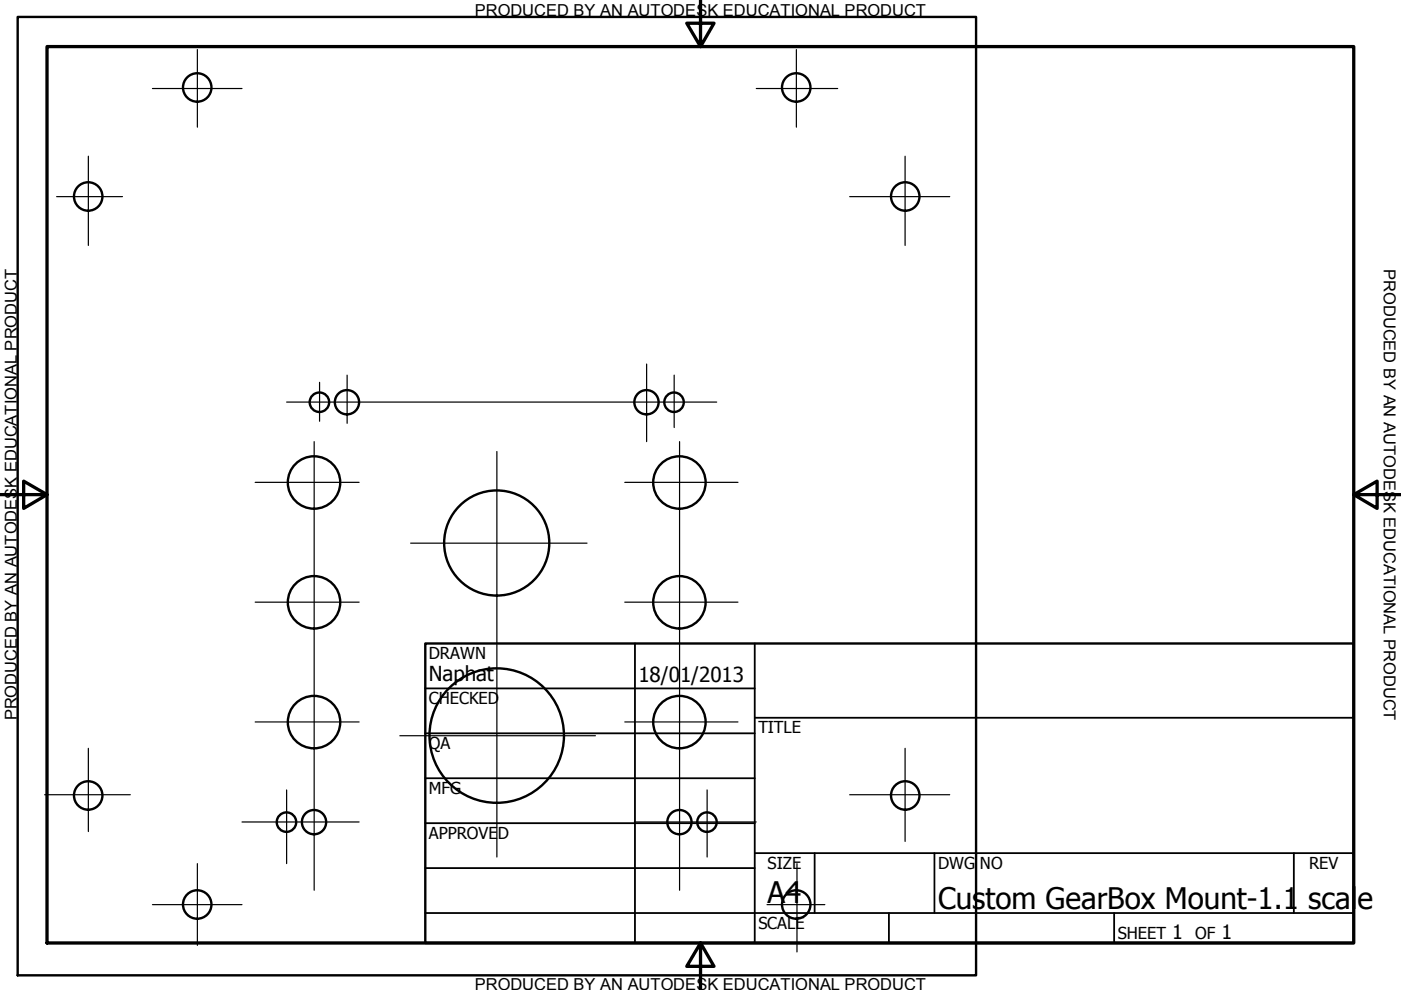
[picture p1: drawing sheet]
<svg xmlns="http://www.w3.org/2000/svg" width="297mm" height="210mm" viewBox="0 0 297 210" stroke-linecap="round" stroke-linejoin="round" font-family="sans-serif">
<!-- layer: Visible (ANSI) -->
<g fill="none" stroke="#000" stroke-width=".51">
<path d="M3.7 3.6h203.2v203.2h-203.2z"/>
<circle cx="41.8" cy="18.5" r="3"/>
<circle cx="168.8" cy="18.5" r="3"/>
<circle cx="18.7" cy="41.7" r="3"/>
<circle cx="191.9" cy="41.7" r="3"/>
<circle cx="67.7" cy="85.3" r="2.06"/>
<circle cx="73.6" cy="85.3" r="2.57"/>
<circle cx="137.1" cy="85.3" r="2.57"/>
<circle cx="142.9" cy="85.3" r="2.06"/>
<circle cx="66.6" cy="102.3" r="5.6"/>
<circle cx="105.3" cy="115.1" r="11.1"/>
<circle cx="144.1" cy="102.3" r="5.6"/>
<circle cx="66.6" cy="127.7" r="5.6"/>
<circle cx="144.1" cy="127.7" r="5.6"/>
<circle cx="66.6" cy="153.1" r="5.6"/>
<circle cx="105.3" cy="156" r="14.3"/>
<circle cx="144.1" cy="153.1" r="5.6"/>
<circle cx="18.7" cy="168.7" r="3"/>
<circle cx="60.7" cy="174.3" r="2.06"/>
<circle cx="66.6" cy="174.3" r="2.57"/>
<circle cx="144.1" cy="174.3" r="2.57"/>
<circle cx="149.9" cy="174.3" r="2.06"/>
<circle cx="191.9" cy="168.7" r="3"/>
<circle cx="41.8" cy="191.8" r="3"/>
<circle cx="168.8" cy="191.8" r="3"/>
</g>
<!-- layer: Border (ANSI) -->
<path d="M148.5 -.1v10l-2.9-5h5.8l-2.9 5M10 9.9h277v190h-277zM0 104.9h10l-5-2.9v5.8l5-2.9M287 104.9l5 2.9v-5.8l-5 2.9h10M148.5 199.9l2.9 5h-5.8l2.9-5v10" fill="none" stroke="#000" stroke-width=".7"/>
<!-- layer: Title (ANSI) -->
<g fill="none" stroke="#000" stroke-width=".38">
<path d="M134.6 136.4v63.5M160 136.4v63.5M90.2 146h69.8M90.2 155.5h69.8M160 152.2h127M90.2 165h69.8M90.2 174.5h69.8M90.2 193.6h196.8M90.2 184.1h69.8M160 180.9h127M172.7 180.9v12.7M188.5 193.6v6.3"/>
<path d="M198.1 180.9v12.7M236.2 193.6v6.3M274.3 180.9v12.7"/>
</g>
<path d="M90.2 136.4h196.8v63.5h-196.8z" fill="none" stroke="#000" stroke-width=".51"/>
<!-- layer: Sketch Geometry (ANSI) -->
<g fill="none" stroke="#000" stroke-width=".25">
<path d="M32.3 18.8h19M41.8 10.5v16.5M160.3 18.8h17.3M168.8 10.5v16.5M18.7 33.1v18.9M191.9 33.1v18.9M12 41.7h14M180.1 41.7h21.3M73.6 79.5v10.3M137.1 77.2v16.4M142.9 79.5v11.1M60.8 85.3h91.2"/>
<path d="M66.6 93.6v95.2M67.8 81.1v8.2M105.3 95.7v86M144.1 93.6v95.2M54.1 102.3h22M87.1 115.2h37.4M132.5 102.3h24M54.1 127.7h22M132.5 127.7h24M18.7 158.7v17.6M54.1 153.1h22M84.8 156h41.4"/>
<path d="M132.5 153.1h24M191.9 158.7v19.7M9.5 168.5h18.1M51.3 174.3h24.8M60.8 167.5v15.6M134.5 174.3h25.8M149.9 167.5v14.2M180.1 168.5h21.3M32.3 191.8h19M41.8 183.1v17.3M162.6 191.8h12.3M169 183.1v18.7"/>
</g>
<g font-size="6.3">
<text x="162.8" y="191.4">A4</text>
<text x="198.9" y="192.7">Custom GearBox Mount-1.1</text>
<text x="277.4" y="192.7">scal</text>
<text x="287.8" y="192.7">e</text>
</g>
<g font-size="4.4">
<text x="90.9" y="144.3">Naphat</text>
<text x="135.4" y="144.5">18/0</text>
<text x="144.2" y="144.5">1/2013</text>
</g>
<g font-size="4.2">
<text x="248.5" y="199.1">1</text>
<text x="259" y="199.1">1</text>
</g>
<g font-size="3.5">
<text x="100.6" y="3.5">PRODUCED BY AN AUTODESK EDUCATIONAL PRODUCT</text>
<text x="293.4" y="57.1" transform="rotate(90 293.4 57.1)">PRODUCED BY AN AUTODESK EDUCATIONAL PRODUCT</text>
<text x="90.9" y="139.7">DRAWN</text>
<text x="90.9" y="149.3">CHECKED</text>
<text x="3.6" y="152.8" transform="rotate(-90 3.6 152.8)">PRODUCED BY AN AUTODESK EDUCATIONAL PRODUCT</text>
<text x="160.8" y="155.5">TITLE</text>
<text x="90.9" y="158.8">QA</text>
<text x="90.9" y="168.3">MFG</text>
<text x="90.9" y="177.8">APPROVE</text>
<text x="105.5" y="177.8">D</text>
<text x="162.8" y="184.2">SIZE</text>
<text x="198.9" y="184.2">DWG</text>
<text x="207.8" y="184.2">NO</text>
<text x="277.6" y="184.2">REV</text>
<text x="160.8" y="196.9">SCALE</text>
<text x="237" y="199.1">SHEET</text>
<text x="253.4" y="199.1">OF</text>
<text x="100.6" y="209.9">PRODUCED BY AN AUTODESK EDUCATIONAL PRODUCT</text>
</g>
</svg>
